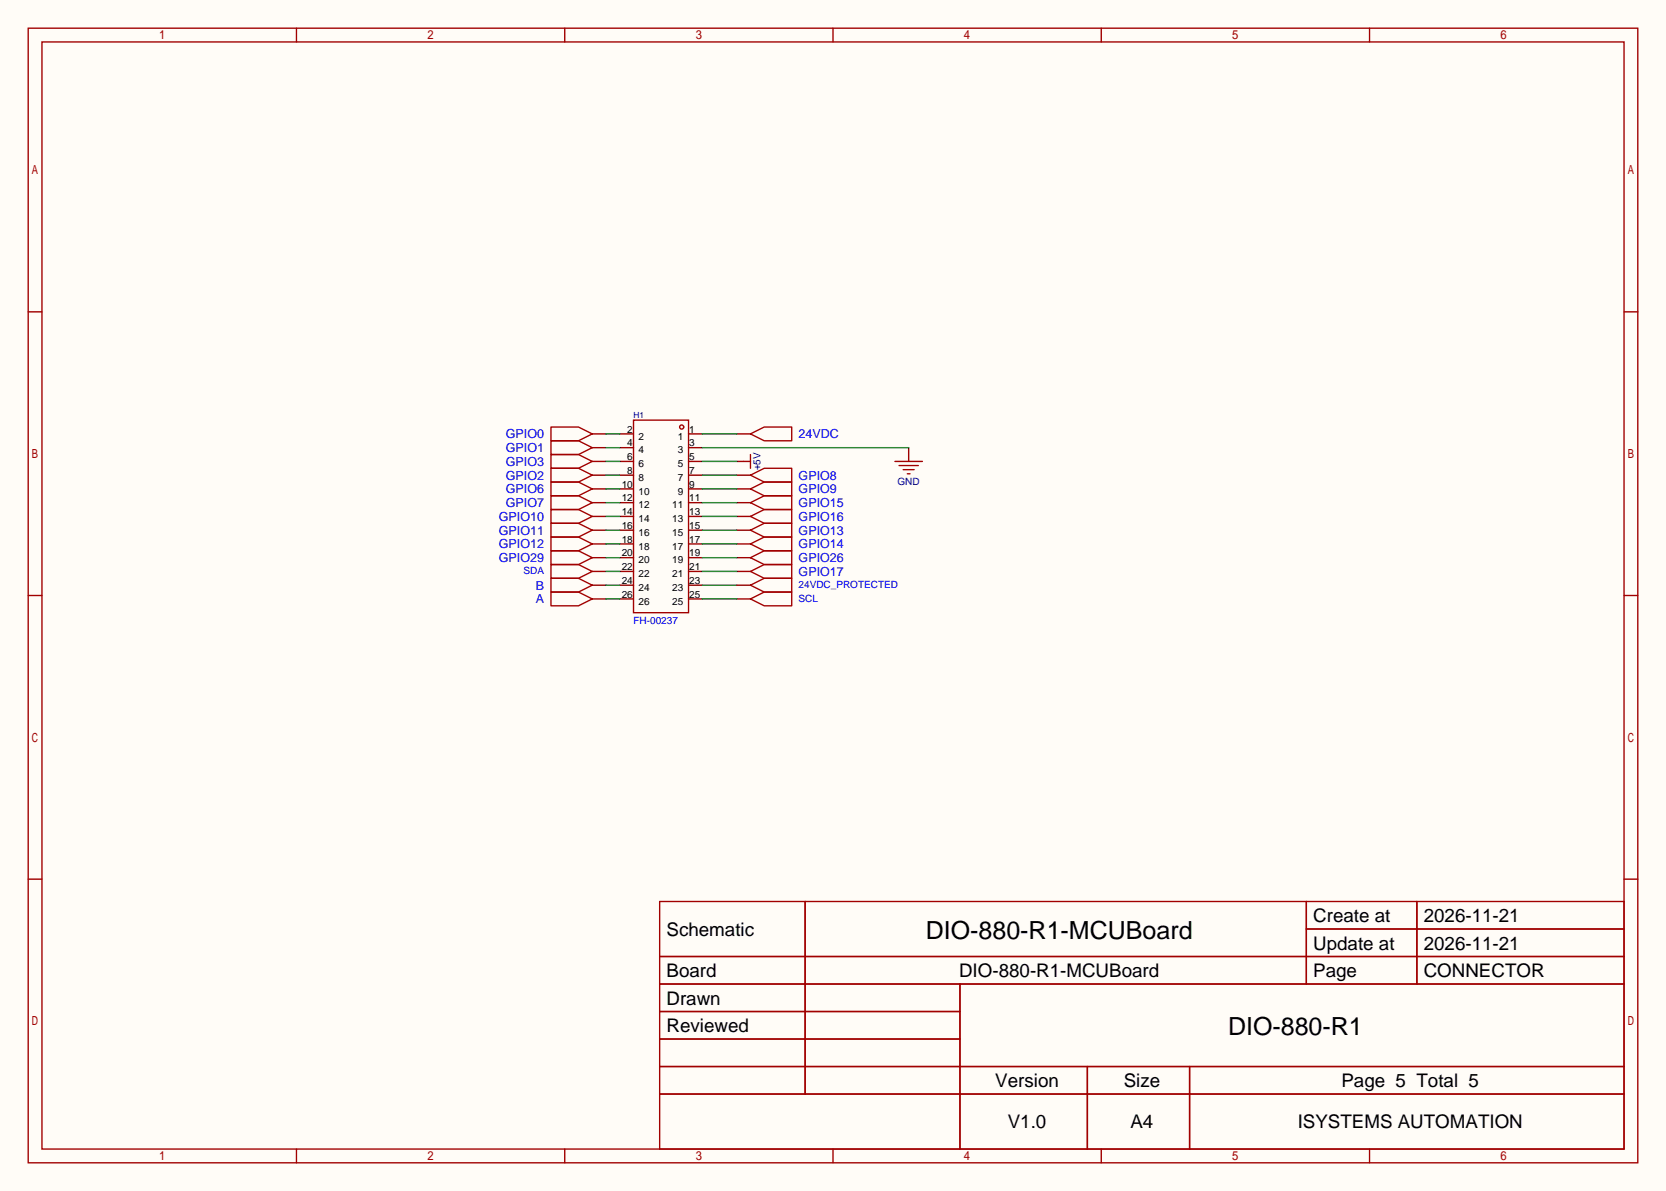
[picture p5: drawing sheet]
<svg xmlns="http://www.w3.org/2000/svg" width="308mm" height="220mm" viewBox="0 0 308 220" stroke-linecap="round" stroke-linejoin="round" font-family="sans-serif">
<path d="M0 0h307.6v220h-307.6z" fill="#fffcf7"/>
<g fill="none" stroke="#a10000" stroke-width=".25">
<path d="M5.2 5.2h297.2v209.6h-297.2zM7.7 7.7h292.1v204.5h-292.1zM54.7 5.2v2.5M104.3 5.2v2.5M153.8 5.2v2.5M203.3 5.2v2.5M252.9 5.2v2.5M5.2 57.6h2.5M299.8 57.6h2.6M101.7 78.9h5.1l2.5 1.2-2.5 1.3h-5.1zM117 77.6h10.1v35.6h-10.1zM101.7 91.6h5.1l2.5 1.2-2.5 1.3h-5.1z"/>
<path d="M101.7 96.6h5.1l2.5 1.3-2.5 1.3h-5.1zM101.7 86.5h5.1l2.5 1.3-2.5 1.2h-5.1zM101.7 89h5.1l2.5 1.3-2.5 1.3h-5.1zM101.7 99.2h5.1l2.5 1.3-2.5 1.2h-5.1zM101.7 94.1h5.1l2.5 1.3-2.5 1.2h-5.1zM101.7 81.4h5.1l2.5 1.3-2.5 1.2h-5.1zM101.7 83.9h5.1l2.5 1.3-2.5 1.3h-5.1zM137.3 85.2h1.3M138.6 80.1l2.5-1.2h5.1v2.5h-5.1zM138.6 97.9l2.5-1.3h5.1v2.6h-5.1zM138.6 87.8l2.5-1.3h5.1v2.5h-5.1zM138.6 90.3l2.5-1.3h5.1v2.6h-5.1z"/>
<path d="M138.6 92.8l2.5-1.2h5.1v2.5h-5.1zM138.6 95.4l2.5-1.3h5.1v2.5h-5.1zM138.6 83.9v2.6M165.2 85.2h5.1M166 86h3.5M166.8 86.7h2M167.5 87.5h.5M5.2 110h2.5M101.7 109.3h5.1l2.5 1.3-2.5 1.3h-5.1zM101.7 106.8h5.1l2.5 1.3-2.5 1.2h-5.1zM101.7 101.7h5.1l2.5 1.3-2.5 1.3h-5.1zM101.7 104.3h5.1l2.5 1.2-2.5 1.3h-5.1z"/>
<path d="M138.6 100.5l2.5-1.3h5.1v2.5h-5.1zM138.6 105.5l2.5-1.2h5.1v2.5h-5.1zM138.6 103l2.5-1.3h5.1v2.6h-5.1zM138.6 108.1l2.5-1.3h5.1v2.5h-5.1zM138.6 110.6l2.5-1.3h5.1v2.6h-5.1zM299.8 110h2.6M5.2 162.4h2.5M121.8 166.5h178v45.7h-178zM121.8 176.7h178M148.7 166.5v35.6M241.2 166.5v15.2M241.2 171.6h58.6"/>
<path d="M261.6 166.5v15.2M299.8 162.4h2.6M121.8 181.7h178M121.8 186.8h55.4M121.8 197h178M121.8 191.9h55.4M177.2 181.7v30.5M200.8 197v15.2M219.6 197v15.2M54.7 212.2v2.6M104.3 212.2v2.6M121.8 202.1h178"/>
<path d="M153.8 212.2v2.6M203.3 212.2v2.6M252.9 212.2v2.6"/>
<circle cx="125.9" cy="78.9" r=".38"/>
</g>
<g fill="none" stroke="#870000" stroke-width=".25">
<path d="M109.3 80.1h2.6M109.3 82.7h2.6M109.3 85.2h2.6M109.3 87.8h2.6M109.3 90.3h2.6M109.3 92.8h2.6M109.3 97.9h2.6M109.3 95.4h2.6M114.4 80.1h2.6M114.4 82.7h2.6M114.4 85.2h2.6M114.4 87.8h2.6"/>
<path d="M114.4 90.3h2.6M114.4 92.8h2.6M114.4 97.9h2.6M114.4 95.4h2.6M127.1 80.1h2.6M127.1 82.7h2.6M127.1 85.2h2.6M127.1 87.8h2.6M127.1 90.3h2.6M127.1 92.8h2.6M127.1 97.9h2.6M127.1 95.4h2.6"/>
<path d="M136 80.1h2.6M136 85.2h1.3M136 87.8h2.6M136 90.3h2.6M136 92.8h2.6M136 97.9h2.6M136 95.4h2.6M167.8 82.7v2.5M109.3 110.6h2.6M109.3 108.1h2.6M109.3 105.5h2.6M109.3 103h2.6"/>
<path d="M109.3 100.5h2.6M114.4 110.6h2.6M114.4 108.1h2.6M114.4 105.5h2.6M114.4 103h2.6M114.4 100.5h2.6M127.1 110.6h2.6M127.1 108.1h2.6M127.1 105.5h2.6M127.1 103h2.6M127.1 100.5h2.6M136 110.6h2.6"/>
<path d="M136 108.1h2.6M136 105.5h2.6M136 103h2.6M136 100.5h2.6"/>
</g>
<g fill="none" stroke="#008700" stroke-width=".25">
<path d="M111.9 80.1h2.5M111.9 87.8h2.5M111.9 90.3h2.5M111.9 92.8h2.5M111.9 95.4h2.5M111.9 97.9h2.5M111.9 85.2h2.5M111.9 82.7h2.5M129.7 80.1h6.3M129.7 87.8h6.3M129.7 90.3h6.3M129.7 92.8h6.3"/>
<path d="M129.7 95.4h6.3M129.7 97.9h6.3M129.7 85.2h6.3M129.7 82.7h38.1M111.9 108.1h2.5M111.9 100.5h2.5M111.9 103h2.5M111.9 105.5h2.5M111.9 110.6h2.5M129.7 108.1h6.3M129.7 100.5h6.3M129.7 103h6.3"/>
<path d="M129.7 105.5h6.3M129.7 110.6h6.3"/>
</g>
<g font-size="4.6">
<text x="170.9" y="173.4">DIO-880-R1-MCUBoard</text>
<text x="226.7" y="191.2">DIO-880-R1</text>
</g>
<g font-size="3.5">
<text x="123.1" y="172.8">Schematic</text>
<text x="242.5" y="170.3">Create at</text>
<text x="262.9" y="170.3">2026-11-21</text>
<text x="242.5" y="175.4">Update at</text>
<text x="262.9" y="175.4">2026-11-21</text>
<text x="123.1" y="180.5">Board</text>
<text x="123.1" y="185.5">Drawn</text>
<text x="177.1" y="180.5">DIO-880-R1-MCUBoard</text>
<text x="242.5" y="180.5">Page</text>
<text x="262.9" y="180.5">CONNECTOR</text>
<text x="123.1" y="190.6">Reviewed</text>
<text x="183.8" y="200.8">Version</text>
<text x="207.5" y="200.8">Size</text>
<text x="247.7" y="200.8">Page 5 Total 5</text>
<text x="186.1" y="208.4">V1.0</text>
<text x="208.7" y="208.4">A4</text>
<text x="239.6" y="208.4">ISYSTEMS AUTOMATION</text>
</g>
<g font-size="2.3" fill="#00f">
<text x="93.4" y="80.9">GPIO0</text>
<text x="93.4" y="83.5">GPIO1</text>
<text x="147.4" y="80.9">24VDC</text>
<text x="93.4" y="88.6">GPIO2</text>
<text x="93.4" y="86">GPIO3</text>
<text x="147.4" y="88.6">GPIO8</text>
<text x="93.4" y="93.6">GPIO7</text>
<text x="93.4" y="91.1">GPIO6</text>
<text x="147.4" y="91.1">GPIO9</text>
<text x="147.4" y="93.6">GPIO15</text>
<text x="92.1" y="98.7">GPIO11</text>
<text x="92.1" y="101.3">GPIO12</text>
<text x="92.1" y="96.2">GPIO10</text>
<text x="147.4" y="98.7">GPIO13</text>
<text x="147.4" y="101.3">GPIO14</text>
<text x="147.4" y="96.2">GPIO16</text>
<text x="92.1" y="103.8">GPIO29</text>
<text x="147.4" y="106.3">GPIO17</text>
<text x="147.4" y="103.8">GPIO26</text>
<text x="98.9" y="111.4">A</text>
<text x="98.9" y="108.9">B</text>
</g>
<g font-size="1.8">
<text x="115.8" y="82.4">4</text>
<text x="115.8" y="79.9">2</text>
<text x="117.9" y="83.7">4</text>
<text x="117.9" y="81.2">2</text>
<text x="125.2" y="81.2">1</text>
<text x="125.2" y="83.7">3</text>
<text x="127.3" y="79.9">1</text>
<text x="127.3" y="82.4">3</text>
<text x="115.8" y="87.5">8</text>
<text x="115.8" y="85">6</text>
<text x="117.9" y="88.8">8</text>
<text x="117.9" y="86.3">6</text>
<text x="125.2" y="86.3">5</text>
<text x="125.2" y="88.8">7</text>
<text x="127.3" y="85">5</text>
<text x="127.3" y="87.5">7</text>
<text x="114.8" y="95.1">14</text>
<text x="114.8" y="92.6">12</text>
<text x="114.8" y="90.1">10</text>
<text x="117.9" y="93.9">12</text>
<text x="117.9" y="91.3">10</text>
<text x="124.1" y="93.9">11</text>
<text x="125.2" y="91.3">9</text>
<text x="127.3" y="90.1">9</text>
<text x="127.3" y="92.6">11</text>
<text x="127.3" y="95.1">13</text>
<text x="114.8" y="100.2">18</text>
<text x="114.8" y="97.7">16</text>
<text x="117.9" y="101.5">18</text>
<text x="117.9" y="99">16</text>
<text x="117.9" y="96.4">14</text>
<text x="124.1" y="96.4">13</text>
<text x="124.1" y="99">15</text>
<text x="124.1" y="101.5">17</text>
<text x="127.3" y="97.7">15</text>
<text x="127.3" y="100.2">17</text>
<text x="114.8" y="107.8">24</text>
<text x="114.8" y="105.3">22</text>
<text x="114.8" y="102.8">20</text>
<text x="117.9" y="106.6">22</text>
<text x="117.9" y="104">20</text>
<text x="124.1" y="104">19</text>
<text x="124.1" y="106.6">21</text>
<text x="127.3" y="102.8">19</text>
<text x="127.3" y="105.3">21</text>
<text x="127.3" y="107.8">23</text>
<text x="114.8" y="110.4">26</text>
<text x="117.9" y="111.7">26</text>
<text x="117.9" y="109.1">24</text>
<text x="124.1" y="109.1">23</text>
<text x="124.1" y="111.7">25</text>
<text x="127.3" y="110.4">25</text>
</g>
<g font-size="1.8" fill="#000080">
<text x="140.4" y="86.9" transform="rotate(-90 140.4 86.9)">+5V</text>
<text x="165.7" y="89.6">GND</text>
</g>
<g font-size="1.8" fill="#00f">
<text x="96.7" y="106.1">SDA</text>
<text x="147.4" y="108.6">24VDC_PROTECTED</text>
<text x="147.4" y="111.2">SCL</text>
<text x="117" y="115.2">FH-00237</text>
</g>
<text font-size="1.6" fill="#000080" x="117" y="77.1">H1</text>
</svg>
